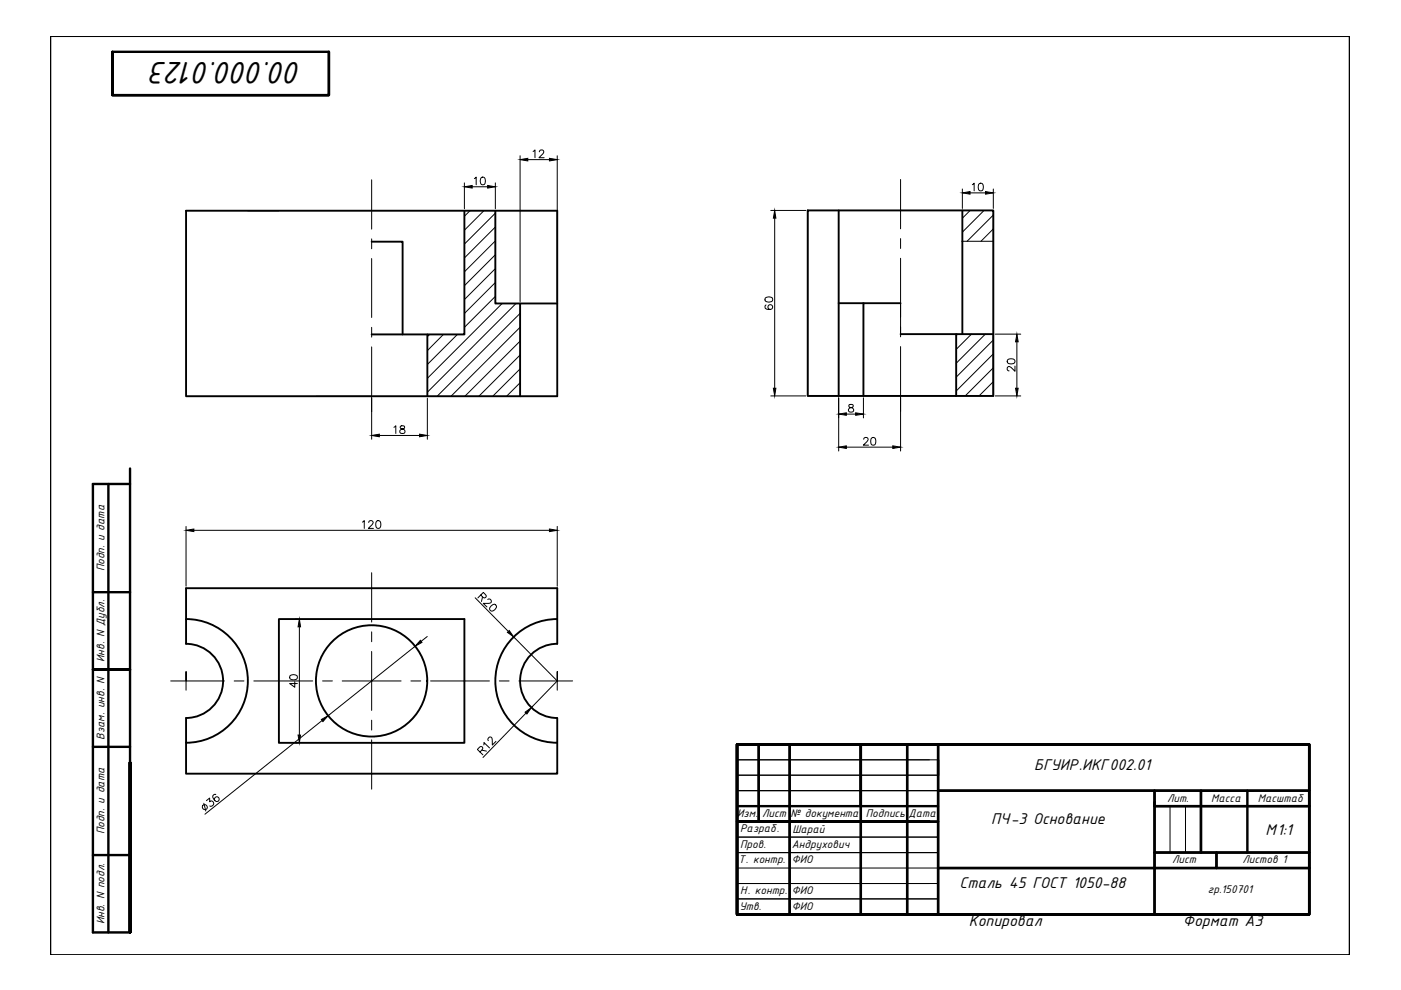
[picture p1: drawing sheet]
<svg xmlns="http://www.w3.org/2000/svg" width="297mm" height="210mm" viewBox="0 0 297 210" stroke-linecap="round" stroke-linejoin="round" font-family="sans-serif">
<!-- layer: Title Block -->
<g fill="none" stroke="#000" stroke-width=".21">
<path d="M98.5 38.8v5.5M100.1 39.6h3.3M100.6 37.9l.4-.4v1.7M102.1 37.6a.53 .53 0 0 1 .7 .3v1a.51 .51 0 0 1-.4 .3 .51 .51 0 0 1-.5-.3l-.1-.7zM105 38.8v5.5M110.3 33v30.9M111.9 33.8h4.6M113 32.1l.4-.3v1.6M114.4 32.2l.3-.4h.3l.3 .3-.2 .6-.8 .7h1.1M118.1 33v30.9M206.2 39.2l.3-.4v1.7M207.6 38.9a.53 .53 0 0 1 .8 .3v1a.53 .53 0 0 1-.5 .3 .53 .53 0 0 1-.4-.3l-.1-.7z"/>
<path d="M52.6 44.7h6.5M99.6 44.7l-1.1 1.1M102.6 44.7l-4.1 4.1M105 45.2l-6.5 6.6M105 48.1l-6.5 6.6M105 51.1l-6.5 6.5M105 54l-6.5 6.6M105 57l-6.5 6.5M105 59.9l-6.5 6.6M163.4 44.6h7.5M164.2 46.2v36.1M204 51.2h6.6"/>
<path d="M204 40.1v4.1M205.7 40.9h3.3M205.7 44.6l-1.7 1.7M208.6 44.6l-4.6 4.6M210.6 45.6l-5.6 5.6M210.6 48.5l-2.6 2.7M210.6 40.1v4.1M78.8 70.9h6.6M91.1 70.9l-.5 .5M94 70.9l-3.4 3.4M97 70.9l-6.4 6.4M105 62.8l-6.5 6.6"/>
<path d="M106.5 64.3l-15.9 15.9M109.4 64.3l-18.8 18.9M110.3 66.4l-17.6 17.6M110.3 69.4l-14.7 14.6M110.3 72.3l-11.7 11.7M110.3 75.3l-8.8 8.7M110.3 78.2l-5.8 5.8M162.3 63.2l.6-.3a.71 .71 0 0 1 .9 .7 .94 .94 0 0 1-1.6 0zM162.4 64.7h-.1a.56 .56 0 0 0 .2 .8 .93 .93 0 0 0 1.3-.4 .51 .51 0 0 0-.5-.5 .51 .51 0 0 0-.5 .5 .51 .51 0 0 0 .5 .5M190.9 64.3v6.5M203 70.8l-.3 .3M206 70.8l-3.3 3.3"/>
<path d="M208.9 70.8l-6.2 6.2M210.6 72.1l-7.9 7.9M210.6 75l-7.9 7.9M210.6 78l-6 5.9M210.6 70.8v13.1M211 70.8h5.4M213.6 76.3l.6-.2a.74 .74 0 0 1 1 .4v.2a.96 .96 0 0 1-1.7 0zM215.2 77.6v1.1l-.8-.8-.5-.2-.4 .3v.3l.4 .3M215.6 72.5v9.8M67 84h11.8v9.1M80.4 92.3h8.6M83.5 90.6l.4-.3v1.6"/>
<path d="M84.9 90.4a.31 .31 0 0 0 .2 .5l.3 .1a.47 .47 0 0 1 .5 .4 .47 .47 0 0 1-.4 .5h-.3a.47 .47 0 0 1-.5-.5 .47 .47 0 0 1 .6-.4l.4-.2 .1-.3a.59 .59 0 0 0-.9-.1zM90.6 84.4v8.7M110.3 81.2l-2.9 2.8M163.4 83.9h7.5M177.8 84.3v11.3M179.4 87.8h2M179.4 94.8h9.9M180 85.8v.5l.5 .1a.47 .47 0 0 1 .5 .5 .47 .47 0 0 1-.4 .5l-.6-.2a.61 .61 0 0 1 0-.6 .61 .61 0 0 1 .7-.2 .33 .33 0 0 0 .1-.6zM183.1 84.3v4.3M183.1 93.1l.2-.3h.4l.3 .1 .1 .3-1.1 1.2h1.1M184.8 92.8a.53 .53 0 0 1 .8 .3v1a.53 .53 0 0 1-.5 .3 .53 .53 0 0 1-.4-.3l-.1-.6zM190.9 83.9v11.7"/>
<path d="M210.6 80.9l-3 3M210.6 83.9h-.1M211 83.9h5.4M39.4 111.6v12.7M41.1 112.4h75.4M76.8 110.7l.4-.3v1.6M78.2 110.8l.3-.4h.3l.3 .3-.2 .6-.8 .7h1.1M79.9 110.5a.53 .53 0 0 1 .8 .2v.4a.74 .74 0 0 1-.4 .9h-.2a1.06 1.06 0 0 1-.2-1.5zM118.1 111.6v12.7M62.6 131.3h.4M63.5 132.9v23M88 137l-18.4 14.7"/>
<path d="M90.6 135l-1.3 1M100.7 126.7l7.1 7.2M101.9 126.2l.8 .6 .2-.1 .2-.3-.6-.8-1.2 1.2M102.3 126.5l-.2 1M103.4 127.1l.5-.1 .2 .3v.4l-.5 .2h-1.1l.7 .8M104.1 128.5a.7 .7 0 0 1 1.1-.2 .88 .88 0 0 1-.3 1 .88 .88 0 0 1-1 .1l-.1-.5zM108.9 135l9.2 9.4M39.4 144.4v-2v3.9M61.5 143.3l.6-.3a.71 .71 0 0 1 .9 .7 .94 .94 0 0 1-1.6 0zM62.5 144.5v1.2l-1.1-.8h1.6M62.6 157.5h.4M68.3 152.8l-24.9 19.8"/>
<path d="M101.8 159.4l.6-.7-.2-.4-.5 .1-.5 .5 1.2 1.1M102.1 159l1 .3M102.6 157.9v-.5l1.2 1.2M103.5 157v-.5l.4-.2h.3l.2 .6v1.1l.7-.8M111.5 151.2l-9.1 9.4M118.1 144.4v-2v3.9M118.1 144.4l-5.4 5.6M43.2 170.3l.4 1.7M43.8 169.8l.6-.6 .1 .8a.54 .54 0 0 1 .8 .4 .54 .54 0 0 1-.8 .5M45.8 168.5l-.2-.1a.54 .54 0 0 0-.5 .7 .94 .94 0 0 0 1.2 .8 .52 .52 0 0 0 .1-.8 .52 .52 0 0 0-.7-.1 .52 .52 0 0 0-.2 .7"/>
<circle cx="43.4" cy="171.1" r=".55"/>
</g>
<!-- layer: 0 -->
<path d="M118.1 44.7h-78.7v39.3h78.7M39.4 131.3a13.1 13.1 0 0 1 13.1 13.1 13.1 13.1 0 0 1-13.1 13.1M118.1 136.5v-11.8h-78.7v11.8a7.9 7.9 0 0 1 7.9 7.9 7.9 7.9 0 0 1-7.9 7.8v11.8h39.4M98.5 144.4v-13.1h-39.4v26.2h19.7M182.5 157.8h9.8M192.3 193.9h6.6" fill="none" stroke="#000" stroke-width=".4"/>
<g fill="none" stroke="#000" stroke-width=".21">
<path d="M78.8 38.1v10.5M190.9 38.1v10.4M78.8 50.7v2M78.8 54.8v12.5M171.3 44.6h39.3v39.3h-39.3zM190.9 50.6v2.1M190.9 54.8v12.4M78.8 69.4v2.1M78.8 73.6v10.4M190.9 69.3v2.1M190.9 73.5v10.4M78.8 121.4v10.5"/>
<path d="M78.8 134v2.1M78.8 138.1v12.5M36.2 144.4h11.4M49.6 144.4h2.1M53.8 144.4h12.5M68.4 144.4h2.1M72.6 144.4h12.4M78.8 144.4h.1M78.8 152.7v2.1M78.8 156.9v10.4M87.1 144.4h2.1M91.3 144.4h12.5"/>
<path d="M105.9 144.4h2M110 144.4h11.4M156.3 161.1h42.6M156.3 164.4h42.6M156.3 177.5h42.6M198.9 167.6h-42.6h42.6M248.1 170.9v9.9M251.3 170.9v9.9M156.3 180.8h42.6M156.3 187.3h42.6M156.3 190.6h42.6M156.3 184h42.6"/>
</g>
<g fill="#000" stroke="#000" stroke-width=".21">
<circle cx="39.4" cy="124.7" r=".08"/>
<circle cx="78.8" cy="144.4" r=".08"/>
</g>
<path d="M10.7 7.7h275.4v194.7h-275.4zM198.9 164.4v3.2" fill="none" stroke="#000" stroke-width=".3"/>
<g fill="none" stroke="#000" stroke-width=".51">
<path d="M23.8 11v9.2h45.9v-9.2h-45.9v9.2h45.9v-9.2M27.6 99.3v98.4h-7.9v-95.1h7.9M23 102.6v95.1M19.7 125.6h7.9M19.7 142h7.9h-7.9M19.7 158.3h7.9M156.3 157.8h121.3v36.1h-121.3v-36.1h121.3v36.1h-121.3zM156.3 157.8v36.1M160.9 157.8v16.4M167.4 157.8v36.1M182.5 157.8v36.1M192.3 157.8v36.1"/>
<path d="M198.9 157.8v36.1M27.6 161.6v36.1zM156.3 174.2h42.6h-42.6h40.8M156.3 170.9h42.6M182.5 170.9v-13.1v13.1M198.9 167.6h78.7M244.8 170.9h32.8M244.8 167.6v26.3M254.6 167.6v13.2M264.5 167.6v13.2M19.7 181.3h7.9M198.9 184h78.7"/>
<path d="M244.8 180.8h32.8M257.9 180.8v3.2"/>
</g>
<path d="M198.9 164.4v3.2h78.7M198.9 160.1v1M264.5 167.6v13.2" fill="none" stroke="#000" stroke-width=".25"/>
<!-- layer: Title Block -->
<g fill="none" stroke="#000" stroke-width=".4">
<path d="M78.8 51.2h6.6v19.7M98.5 44.7v26.2h-19.7M105 44.7v19.6h13.1M118.1 44.7v39.3M171.3 44.6h39.3v39.3h-39.3zM177.8 44.6v39.3M204 44.6v26.2M90.6 70.9v13.1M110.3 64.3v19.7M177.8 64.3h5.3M190.9 64.3h-7.8v19.6M190.9 70.8h19.7"/>
<path d="M202.7 70.8v13.1M118.1 136.5a7.9 7.9 0 0 0-7.8 7.9 7.9 7.9 0 0 0 7.8 7.9v11.7h-39.3M118.1 131.3a13.1 13.1 0 0 0-13.1 13.1 13.1 13.1 0 0 0 13.1 13.1M98.5 144.4v13.1h-19.7"/>
<circle cx="78.8" cy="144.4" r="11.8"/>
</g>
<g fill="#000" stroke="#000" stroke-width=".21">
<path d="M98.5 39.6l1.6-.3v.6zM103.4 39.3l1.6 .3-1.6 .3zM110.3 33.8l1.6-.2v.5zM116.5 33.6l1.6 .2-1.6 .3zM164.2 44.6l.3 1.6h-.5zM204 40.9l1.7-.3v.6zM209 40.6l1.6 .3-1.6 .3zM215.6 70.8l.3 1.7h-.6zM78.8 92.3l1.6-.2v.5zM89 92.1l1.6 .2-1.6 .3zM164 82.3h.5l-.3 1.6zM177.8 87.8l1.6-.3v.6z"/>
<path d="M177.8 94.8l1.6-.3v.6zM181.4 87.5l1.7 .3-1.7 .3zM189.3 94.5l1.6 .3-1.6 .3zM215.3 82.3h.6l-.3 1.6zM39.4 112.4l1.7-.2v.5zM116.5 112.2l1.6 .2-1.6 .3zM63.5 131.3l.2 1.6h-.5zM89.1 135.8l.4 .4-1.5 .8zM107.6 134.1l.4-.4 .9 1.3zM63.2 155.9h.5l-.2 1.6zM68.1 152.5l1.5-.8-1.1 1.3zM111.3 151l1.4-1-1 1.4z"/>
</g>
<text font-size="7.1" x="64" y="13.2" transform="rotate(180 64 13.2)">00.000.0123</text>
<g font-size="3.6">
<text x="219.3" y="163.2">БГУИР.ИКГ002.01</text>
<text x="210.1" y="174.7">ПЧ-3 Основание</text>
<text x="268.3" y="177.1">М1:1</text>
<text x="203.4" y="188.2">Сталь 45 ГОСТ 1050-88</text>
<text x="205.4" y="196.4">Копировал</text>
<text x="250.8" y="196.4">Формат А3</text>
</g>
<g font-size="2.5">
<text x="22.2" y="121.1" transform="rotate(-90 22.2 121.1)">Подп. и дата</text>
<text x="22.2" y="140.4" transform="rotate(-90 22.2 140.4)">Инв. N Дубл.</text>
<text x="22.2" y="156.8" transform="rotate(-90 22.2 156.8)">Взам. инв. N</text>
<text x="156.3" y="173.2">Изм.</text>
<text x="161.6" y="173.2">Лист</text>
<text x="167.6" y="173.2">№ документа</text>
<text x="183.6" y="173.2">Подпись</text>
<text x="192.6" y="173.2">Дата</text>
<text x="247.4" y="169.9">Лит.</text>
<text x="256.8" y="169.9">Масса</text>
<text x="266.7" y="169.9">Масштаб</text>
<text x="22.2" y="176.9" transform="rotate(-90 22.2 176.9)">Подп. и дата</text>
<text x="156.9" y="176.5">Разраб.</text>
<text x="156.9" y="179.8">Пров.</text>
<text x="167.9" y="179.8">Андрухович</text>
<text x="168" y="176.6">Шарай</text>
<text x="156.5" y="183.1">Т. контр.</text>
<text x="167.9" y="183.1">ФИО</text>
<text x="248.5" y="183">Лист</text>
<text x="263.4" y="183">Листов 1</text>
<text x="156.9" y="189.6">Н. контр.</text>
<text x="167.9" y="189.6">ФИО</text>
<text x="256.1" y="189.4">гр.150701</text>
<text x="22.2" y="195.9" transform="rotate(-90 22.2 195.9)">Инв. N подл.</text>
<text x="156.8" y="192.9">Утв.</text>
<text x="167.9" y="192.9">ФИО</text>
</g>
</svg>
